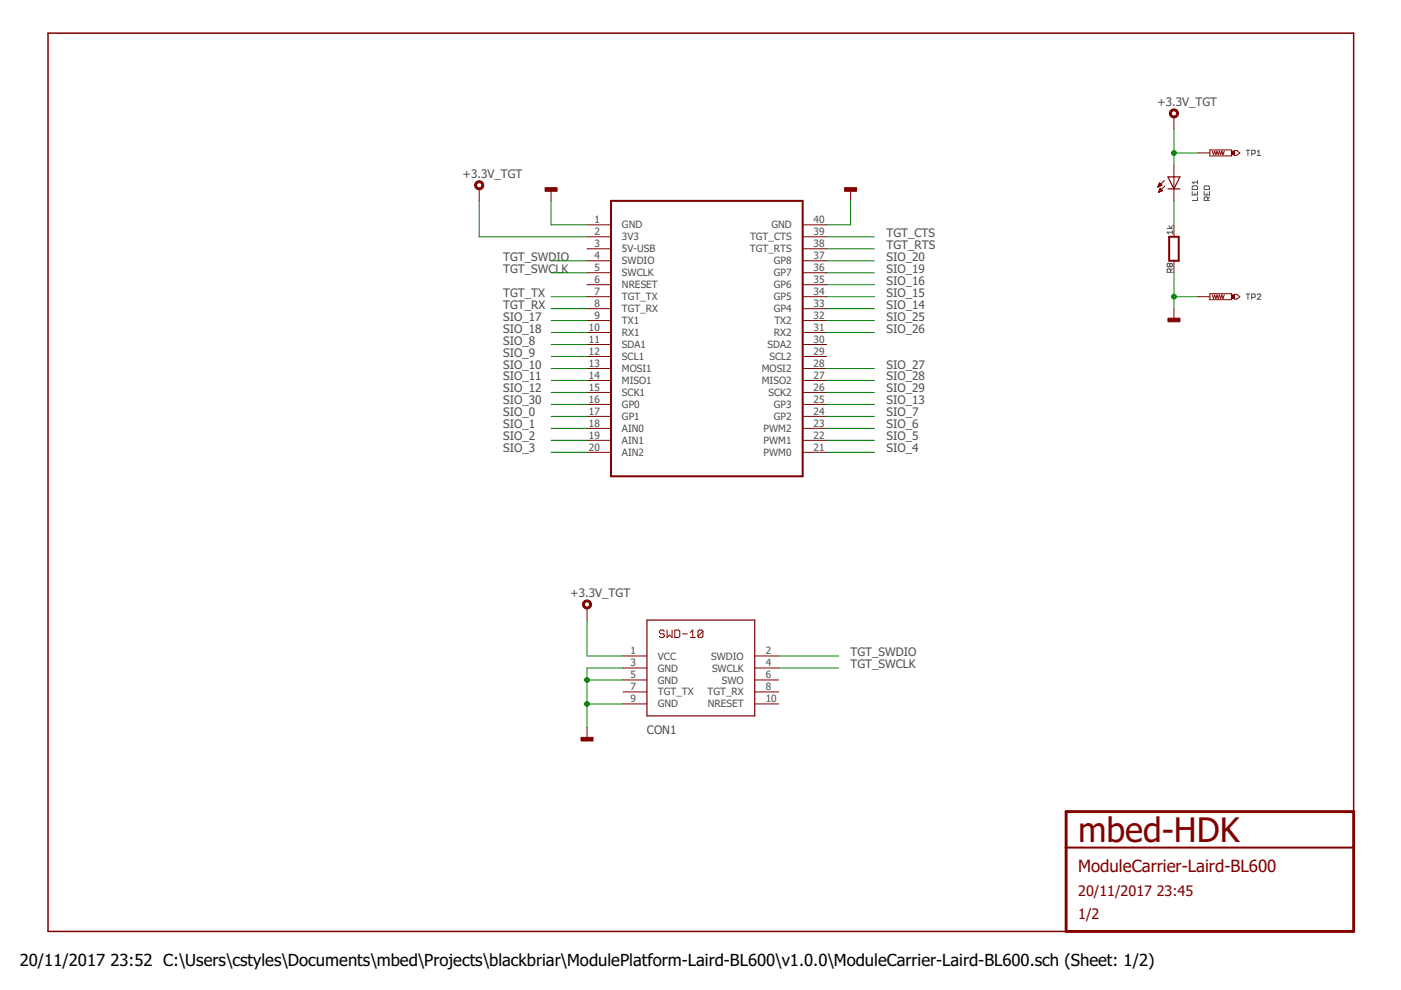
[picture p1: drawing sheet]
<svg xmlns="http://www.w3.org/2000/svg" width="297mm" height="210mm" viewBox="0 0 297 210" stroke-linecap="round" stroke-linejoin="round" font-family="sans-serif">
<g fill="none" stroke="#505050" stroke-width=".21">
<path d="M252.8 39.6l.2-.2h.7l.2 .2v.6h-1.1zM253.9 38.2v.8M253.9 38.6h-1.1l.4 .4M255.5 39.4h.7l.2 .2v.6h-1.1v-.6zM264.2 31.9h.8M264.6 31.9v1.1M265.4 32.6h.5l.2-.2v-.4l-.2-.1h-.5v1.1M266.6 32.2l.3-.3v1.1M266.6 33h.7M247.5 48.5h1.1M247.8 47.9l.4 .6 .4-.6M248 56l.2-.2 .4 .2v.4l-.2 .2-.4-.2"/>
<path d="M248 56l-.2-.2-.3 .2v.4l.1 .2 .4-.2M248 56v.4M248.2 57.7v-.5l-.2-.2h-.4l-.1 .2v.5h1.1M248.6 49.2h-1.1l.3 .4M248.6 48.9v.7M248.6 57l-.4 .4M252.8 40.6v.7h1.1v-.7M253.3 41v.3M253.9 41.8v.7h-1.1M255.3 40.6v.7h1.1v-.7M255.9 41v.3M256.1 42.5v-.5l-.2-.2h-.4l-.2 .2v.5h1.1"/>
<path d="M256.4 41.8l-.3 .3M264.2 62.3h.8M264.6 62.3v1.2M265.4 63.1h.5l.2-.2v-.4l-.2-.2h-.5v1.2M266.6 62.5l.1-.2h.4l.2 .2v.2l-.7 .8h.7"/>
</g>
<path d="M287 172.1v-165.1h-276.8v190.5h215.8" fill="none" stroke="#800000" stroke-width=".32"/>
<path d="M226 172.1h61v25.4h-61z" fill="none" stroke="#800000" stroke-width=".61"/>
<path d="M129.5 42.6h40.7v58.4h-40.7zM247.9 50.2h2v5.1h-2zM226 179.7h61" fill="none" stroke="#800000" stroke-width=".42"/>
<g fill="none" stroke="#800000" stroke-width=".21">
<path d="M245.5 39.6h.1M245.6 39.5h.3M245.6 39.4h.6M245.7 39.2h.6M245.7 39.1h.5M245.7 39h.4M245.8 38.9h.2M245.9 38.8l.5 .5-.9 .4zM246 40h.1M246 39.9l.5 .5-.9 .4zM246.9 38.3l-1.4 1.4M247 39.4l-1.4 1.4"/>
<path d="M248.9 24.8v2.5M248.9 35v7.6M254 32.4h2.5M256.5 31.8h4.6v1.3h-4.6zM257 32l.3 .8 .2-.8 .3 .8 .2-.8 .3 .8 .3-.8 .2 .8 .3-.8 .2 .8 .3-.8M261.7 31.9h.5l.7 .5-.7 .5h-.5zM101.6 40v2.6M116.8 40v2.6M124.5 47.7h5M124.5 50.2h5M124.5 52.7h5M124.5 55.3h5"/>
<path d="M124.5 57.8h5M170.2 47.7h5.1M170.2 50.2h5.1M170.2 52.7h5.1M170.2 55.3h5.1M170.2 57.8h5.1M180.3 40v2.6M245.6 40.7h.3M245.7 40.6h.4M245.7 40.4h.7M245.8 40.3h.6M245.9 40.2h.4"/>
<path d="M245.9 40.1h.2M248.9 47.7v2.5M248.9 55.3v2.5M124.5 60.4h5M124.5 62.9h5M124.5 65.4h5M124.5 68h5M124.5 70.5h5M124.5 73h5M124.5 75.6h5M124.5 78.1h5M170.2 60.4h5.1"/>
<path d="M170.2 62.9h5.1M170.2 65.4h5.1M170.2 68h5.1M170.2 70.5h5.1M170.2 73h5.1M170.2 75.6h5.1M170.2 78.1h5.1M248.9 65.4v2.6M254 62.9h2.5M256.5 62.3h4.6v1.2h-4.6zM257 62.5l.3 .8 .2-.8 .3 .8 .2-.8 .3 .8 .3-.8 .2 .8 .3-.8 .2 .8 .3-.8M261.7 62.4h.5l.7 .5-.7 .5h-.5z"/>
<path d="M124.5 80.7h5M124.5 83.2h5M124.5 85.7h5M124.5 88.3h5M124.5 90.8h5M124.5 93.4h5M124.5 95.9h5M170.2 80.7h5.1M170.2 83.2h5.1M170.2 85.7h5.1M170.2 88.3h5.1M170.2 90.8h5.1"/>
<path d="M170.2 93.4h5.1M170.2 95.9h5.1M124.5 128.9v2.6M132.1 139.1h5.1M140.8 133.9l-.2-.3h-.5l-.3 .3v.2l.3 .3h.5l.2 .2v.3l-.2 .3h-.5l-.3-.3M141.4 133.6v1.6l.6-.6 .5 .6v-1.6M143.1 133.6h.8l.2 .3v1l-.2 .3h-.8zM144.7 134.4h1.1M146.3 135.2h1.1M146.3 134.1l.6-.5v1.6M149 133.9l-.2-.3h-.5l-.3 .3v1M149 133.9v1l-.2 .3h-.5l-.3-.3"/>
<path d="M149 133.9l-1 1M160 139.1h5.1M124.5 154.3v2.5M132.1 141.6h5.1M132.1 144.2h5.1M132.1 146.7h5.1M132.1 149.2h5.1M160 141.6h5.1M160 144.2h5.1M160 146.7h5.1M160 149.2h5.1"/>
</g>
<g fill="#800000" stroke="#800000" stroke-width=".21">
<path d="M100.8 38.7a.96 .96 0 0 1 1.6 0 .96 .96 0 0 1-.5 1.5 .96 .96 0 0 1-1.3-.9h.4a.56 .56 0 0 1 .8-.5 .56 .56 0 0 1 .2 .9 .56 .56 0 0 1-.9-.2l-.1-.2h-.4z" fill-rule="evenodd"/>
<path d="M123.7 127.6a.97 .97 0 0 1 1.6 0 .97 .97 0 0 1-.6 1.5 .97 .97 0 0 1-1.2-.9h.4a.56 .56 0 0 1 .8-.5 .56 .56 0 0 1 .1 .9 .56 .56 0 0 1-.9-.3v-.1h-.4z" fill-rule="evenodd"/>
<path d="M248.1 23.5a.97 .97 0 0 1 1.6 0 .97 .97 0 0 1-.5 1.5 .97 .97 0 0 1-1.3-1h.4a.56 .56 0 0 1 .9-.4 .56 .56 0 0 1 .1 .9 .56 .56 0 0 1-.9-.3l-.1-.2h-.4z" fill-rule="evenodd"/>
</g>
<g fill="#800000" stroke="#800000" stroke-width=".21">
<path d="M115.6 39.8h2.5v.8h-2.5z"/>
<path d="M179.1 39.8h2.5v.8h-2.5z"/>
<path d="M247.6 67.5h2.6v.7h-2.6z"/>
<path d="M261.1 32h.6v.8h-.6z"/>
<path d="M261.1 62.5h.6v.8h-.6z"/>
<path d="M123.2 156.3h2.5v.8h-2.5z"/>
</g>
<path d="M247.6 37.5h2.6l-1.3 2.5zM247.6 40h2.6M137.2 131.5h22.8v20.3h-22.8z" fill="none" stroke="#800000" stroke-width=".25"/>
<g fill="none" stroke="#008000" stroke-width=".21">
<path d="M248.9 27.3v7.7M248.9 32.4h5.1M101.6 42.6v7.6h22.9M116.8 42.6v5.1h7.7M116.8 55.3h7.7M116.8 57.8h7.7M175.3 50.2h10.1M175.3 55.3h10.1M175.3 57.8h10.1M175.3 52.7h10.1M180.3 42.6v5.1h-5M248.9 42.6v5.1"/>
<path d="M248.9 57.8v7.6M116.8 62.9h7.7M116.8 73h7.7M116.8 75.6h7.7M116.8 78.1h7.7M116.8 65.4h7.7M116.8 68h7.7M116.8 70.5h7.7M175.3 62.9h10.1M175.3 78.1h10.1M175.3 65.4h10.1M175.3 68h10.1"/>
<path d="M175.3 70.5h10.1M175.3 60.4h10.1M248.9 62.9h5.1M116.8 80.7h7.7M116.8 83.2h7.7M116.8 90.8h7.7M116.8 93.4h7.7M116.8 95.9h7.7M116.8 85.7h7.7M116.8 88.3h7.7M175.3 80.7h10.1M175.3 83.2h10.1"/>
<path d="M175.3 90.8h10.1M175.3 93.4h10.1M175.3 95.9h10.1M175.3 85.7h10.1M175.3 88.3h10.1M124.5 131.5v7.6h7.6M165.1 139.1h12.7M124.5 149.2h7.6M124.5 144.2h7.6M132.1 141.6h-7.6v12.7M165.1 141.6h12.7"/>
</g>
<g fill="#008000" stroke="#008000" stroke-width=".21">
<circle cx="248.9" cy="32.4" r=".51"/>
<circle cx="248.9" cy="62.9" r=".51"/>
<circle cx="124.5" cy="144.2" r=".51"/>
<circle cx="124.5" cy="149.2" r=".51"/>
</g>
<text font-size="7.2" fill="#800000" x="228.6" y="178.4">mbed-HDK</text>
<text font-size="3.6" fill="#800000" x="228.6" y="184.8">ModuleCarrier-Laird-BL600</text>
<g font-size="3.5">
<text x="4.2" y="204.7">20/11/2017</text>
<text x="23.4" y="204.7">23:52 C:\Users\cstyles\Documents\mbed\Projects\blackbriar\ModulePlatform-Laird-BL600\v1.0.0\ModuleCarrier-Laird-BL600.sch (Sheet: 1/2)</text>
</g>
<g font-size="3.1" fill="#800000">
<text x="228.6" y="189.9">20/11/2017</text>
<text x="245.2" y="189.9">23:45</text>
<text x="228.6" y="194.9">1/2</text>
</g>
<g font-size="2.5" fill="#505050">
<text x="245.3" y="22.5">+3.3V_TGT</text>
<text x="98" y="37.8">+3.3V_TGT</text>
<text x="187.9" y="50.2">TGT_CTS</text>
<text x="187.9" y="52.7">TGT_RTS</text>
<text x="106.7" y="55.3">TGT_SWDIO</text>
<text x="106.7" y="57.8">TGT_SWCLK</text>
<text x="187.9" y="55.3">SIO_20</text>
<text x="187.9" y="57.8">SIO_19</text>
<text x="106.7" y="62.9">TGT_TX</text>
<text x="106.7" y="65.4">TGT_RX</text>
<text x="187.9" y="60.4">SIO_16</text>
<text x="187.9" y="62.9">SIO_15</text>
<text x="187.9" y="65.4">SIO_14</text>
<text x="106.7" y="68">SIO_17</text>
<text x="106.7" y="70.5">SIO_18</text>
<text x="187.9" y="68">SIO_25</text>
<text x="187.9" y="70.5">SIO_26</text>
<text x="106.7" y="73.1">SIO_8</text>
<text x="106.7" y="75.6">SIO_9</text>
<text x="106.7" y="78.1">SIO_10</text>
<text x="106.7" y="80.7">SIO_11</text>
<text x="106.7" y="83.2">SIO_12</text>
<text x="187.9" y="78.1">SIO_27</text>
<text x="187.9" y="80.7">SIO_28</text>
<text x="187.9" y="83.2">SIO_29</text>
<text x="106.7" y="85.8">SIO_30</text>
<text x="106.7" y="88.3">SIO_0</text>
<text x="187.9" y="85.8">SIO_13</text>
<text x="187.9" y="88.3">SIO_7</text>
<text x="106.7" y="90.8">SIO_1</text>
<text x="106.7" y="93.4">SIO_2</text>
<text x="106.7" y="95.9">SIO_3</text>
<text x="187.9" y="90.8">SIO_6</text>
<text x="187.9" y="93.4">SIO_5</text>
<text x="187.9" y="95.9">SIO_4</text>
<text x="120.9" y="126.6">+3.3V_TGT</text>
<text x="180.3" y="139.1">TGT_SWDIO</text>
<text x="180.3" y="141.6">TGT_SWCLK</text>
<text x="137.2" y="155.6">CON1</text>
</g>
<g font-size="2.1" fill="#505050">
<text x="126" y="47.3">1</text>
<text x="172.5" y="47.3">40</text>
<text x="126" y="49.8">2</text>
<text x="126" y="52.4">3</text>
<text x="131.9" y="48.4">GND</text>
<text x="131.9" y="51">3V3</text>
<text x="131.9" y="53.5">5V-USB</text>
<text x="159" y="53.5">TGT_RTS</text>
<text x="159" y="51">TGT_CTS</text>
<text x="163.5" y="48.4">GND</text>
<text x="172.5" y="52.4">38</text>
<text x="172.5" y="49.8">39</text>
<text x="126" y="54.9">4</text>
<text x="126" y="57.5">5</text>
<text x="131.9" y="56">SWDIO</text>
<text x="131.9" y="58.6">SWCLK</text>
<text x="164.1" y="58.6">GP7</text>
<text x="164.1" y="56">GP8</text>
<text x="172.5" y="57.5">36</text>
<text x="172.5" y="54.9">37</text>
<text x="126" y="60">6</text>
<text x="126" y="62.5">7</text>
<text x="126" y="65.1">8</text>
<text x="131.9" y="61.1">NRESET</text>
<text x="131.9" y="63.7">TGT_TX</text>
<text x="164.1" y="63.7">GP5</text>
<text x="164.1" y="61.1">GP6</text>
<text x="172.5" y="65.1">33</text>
<text x="172.5" y="62.5">34</text>
<text x="172.5" y="60">35</text>
<text x="124.9" y="70.2">10</text>
<text x="126" y="67.6">9</text>
<text x="131.9" y="66.2">TGT_RX</text>
<text x="131.9" y="68.7">TX1</text>
<text x="131.9" y="71.3">RX1</text>
<text x="164.1" y="66.2">GP4</text>
<text x="164.1" y="71.3">RX2</text>
<text x="164.2" y="68.7">TX2</text>
<text x="172.5" y="70.2">31</text>
<text x="172.5" y="67.6">32</text>
<text x="124.9" y="72.7">11</text>
<text x="124.9" y="75.2">12</text>
<text x="124.9" y="77.8">13</text>
<text x="131.9" y="73.8">SDA1</text>
<text x="131.9" y="76.4">SCL1</text>
<text x="162.7" y="73.8">SDA2</text>
<text x="163.1" y="76.4">SCL2</text>
<text x="172.5" y="77.8">28</text>
<text x="172.5" y="75.2">29</text>
<text x="172.5" y="72.7">30</text>
<text x="124.9" y="80.3">14</text>
<text x="124.9" y="82.9">15</text>
<text x="131.9" y="78.9">MOSI1</text>
<text x="131.9" y="81.4">MISO1</text>
<text x="131.9" y="84">SCK1</text>
<text x="161.5" y="81.4">MISO2</text>
<text x="161.5" y="78.9">MOSI2</text>
<text x="162.9" y="84">SCK2</text>
<text x="172.5" y="82.9">26</text>
<text x="172.5" y="80.3">27</text>
<text x="124.9" y="85.4">16</text>
<text x="124.9" y="87.9">17</text>
<text x="131.9" y="86.5">GP0</text>
<text x="131.9" y="89.1">GP1</text>
<text x="164.1" y="89.1">GP2</text>
<text x="164.1" y="86.5">GP3</text>
<text x="172.5" y="87.9">24</text>
<text x="172.5" y="85.4">25</text>
<text x="124.9" y="90.5">18</text>
<text x="124.9" y="93">19</text>
<text x="124.9" y="95.6">20</text>
<text x="131.9" y="91.6">AIN0</text>
<text x="131.9" y="94.1">AIN1</text>
<text x="161.9" y="94.1">PWM1</text>
<text x="161.9" y="91.6">PWM2</text>
<text x="172.5" y="95.6">21</text>
<text x="172.5" y="93">22</text>
<text x="172.5" y="90.5">23</text>
<text x="131.9" y="96.7">AIN2</text>
<text x="161.9" y="96.7">PWM0</text>
<text x="133.7" y="138.7">1</text>
<text x="133.7" y="141.3">3</text>
<text x="133.7" y="143.8">5</text>
<text x="139.5" y="139.8">VCC</text>
<text x="139.5" y="142.4">GND</text>
<text x="150.8" y="139.8">SWDIO</text>
<text x="151" y="142.4">SWCLK</text>
<text x="162.4" y="138.7">2</text>
<text x="162.4" y="141.3">4</text>
<text x="162.4" y="143.8">6</text>
<text x="133.7" y="146.3">7</text>
<text x="133.7" y="148.9">9</text>
<text x="139.5" y="144.9">GND</text>
<text x="139.5" y="147.5">TGT_TX</text>
<text x="139.5" y="150">GND</text>
<text x="150" y="147.5">TGT_RX</text>
<text x="150.1" y="150">NRESET</text>
<text x="153.1" y="144.9">SWO</text>
<text x="162.4" y="146.3">8</text>
<text x="162.4" y="148.9">10</text>
</g>
</svg>
